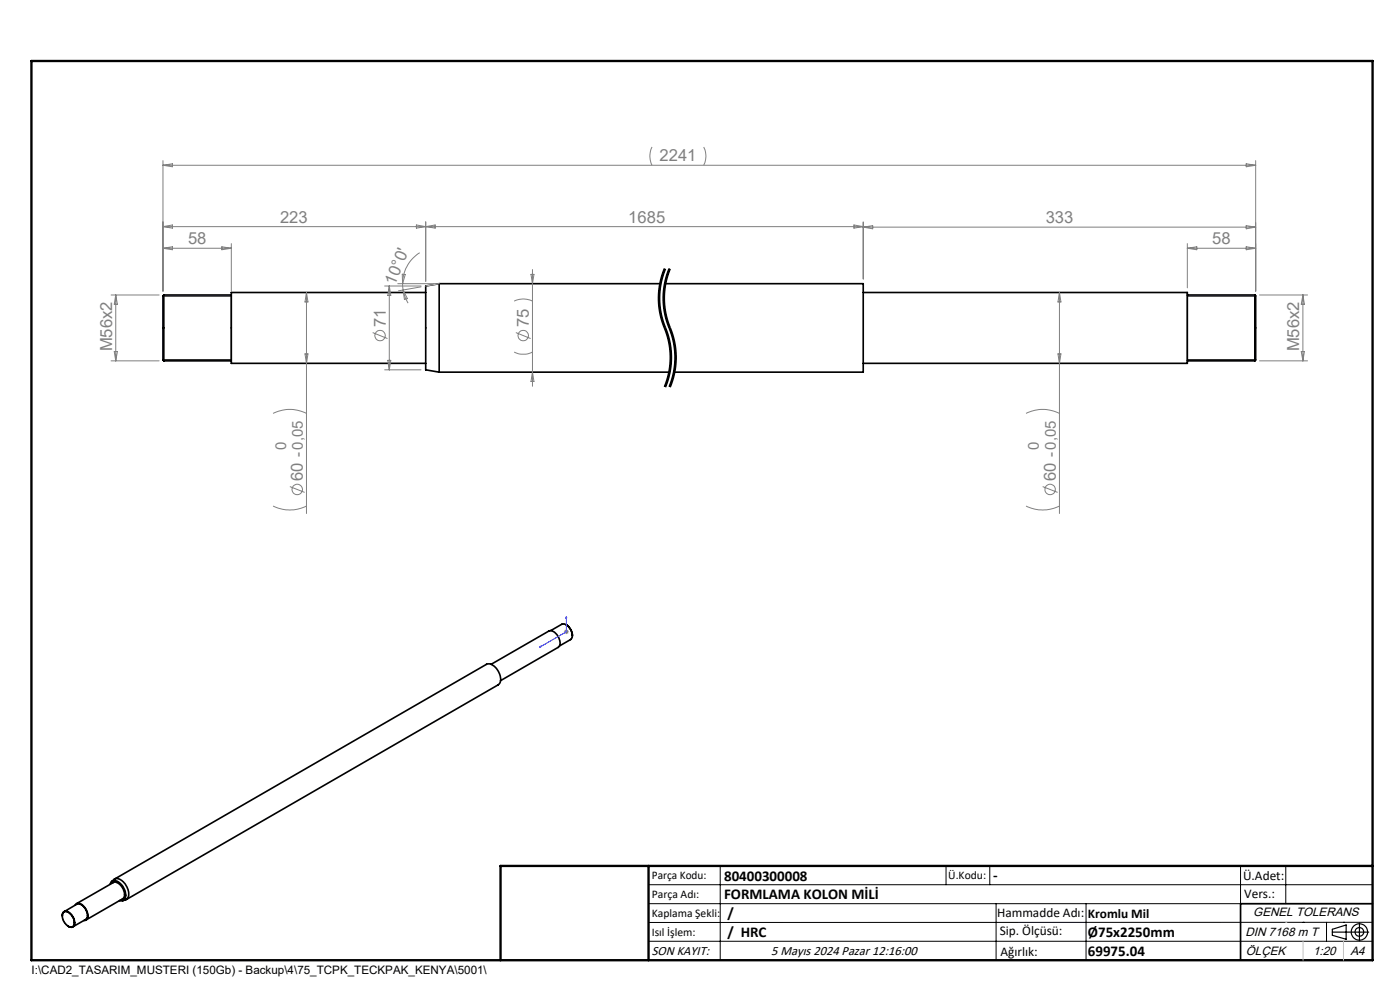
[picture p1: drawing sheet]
<svg xmlns="http://www.w3.org/2000/svg" width="297mm" height="210mm" viewBox="0 0 297 210" stroke-linecap="round" stroke-linejoin="round" font-family="sans-serif">
<g fill="none" stroke="#000" stroke-width=".35">
<path d="M34.7 62.6a3.2 3.2 0 0 0-.1 2.1v9.7a3.2 3.2 0 0 0 .1 2.1M34.7 62.6v13.9M34.7 62.6h14.4M34.7 76.5h14.4M90.3 62h-41.2v15.1h41.2M93.2 60.2v18.7M93.2 60.2l-2.9 .5v17.7l2.9 .5M93.2 60.2h46.9M93.2 78.9h48.8M141.1 60.2h42v18.7h-40.1M183.1 62h68.8v15.1h-68.8M251.9 62.6h14.3"/>
<path d="M251.9 76.5h14.3M266.2 62.6v13.9M266.2 62.6a3.2 3.2 0 0 1 .2 2.1v9.7a3.2 3.2 0 0 1-.2 2.1M116.8 133.8l2.4-1.4a2.17 2.17 0 0 1 2.2 2.2v.2M120.1 132.5l.6 .5 .4 .7 .3 1.1M121.4 134.8l-.3 .8-2.4 1.4M121.4 134.8h.1M104.2 140.9l12.2-7a2.03 2.03 0 0 1 2.3 1.8l.1 .5a1.05 1.05 0 0 1-.4 1.1l-12.2 7.1M13.2 194.3a.86 .86 0 0 1 .6-1 .86 .86 0 0 1 1 .4 2.26 2.26 0 0 1 .8 2.8 .82 .82 0 0 1-1.1 0M13.4 193.5a1.31 1.31 0 0 1 1.9 .8 1.56 1.56 0 0 1 0 2.3 2.22 2.22 0 0 1-2.1-2.3zM13.6 193.4l2.7-1.6a2.11 2.11 0 0 1 2.2 2l.1 .2a1.01 1.01 0 0 1-.4 1l-2.7 1.6M15.9 192a1.15 1.15 0 0 1 2 .4 2.12 2.12 0 0 1 .4 2.7l-.5 .2"/>
<path d="M16.2 191.7l7.8-4.5a1.89 1.89 0 0 1 2.1 1.4l.3 1a1.05 1.05 0 0 1-.4 1.1l-7.8 4.4M23.4 187.6a1.06 1.06 0 0 1 .8-.8 1.06 1.06 0 0 1 1.1 .4 2.92 2.92 0 0 1 1.1 3.6 .83 .83 0 0 1-1 .2M23.7 187l.5-.4a1.77 1.77 0 0 1 2.3 .8 2.61 2.61 0 0 1 .4 3.3l-.9 .4M24.3 186.5l78.9-45.6a2.27 2.27 0 0 1 2.6 1.6 2.11 2.11 0 0 1-.1 2.8l-78.9 45.5M291.2 191.7h-28v12"/>
</g>
<g fill="none" stroke="#808080" stroke-width=".21">
<path d="M34.6 34.1v27.7M34.6 35.1l2-.4v.7zM34.6 35.1h231.8M138.3 31.2a4.3 4.3 0 0 0 0 3.9M149.3 31.2a4.3 4.3 0 0 1 0 3.9M264.4 34.7l2 .4-2 .3zM266.4 34.1v27.7M34.6 52.7h14.5M34.6 52.7l2-.4v.7zM34.6 48.1h148.5M34.6 48.1l2-.4v.7zM47.1 52.3l2 .4-2 .3z"/>
<path d="M49.1 51.7v10.1M85.3 58.2h.7l-.6 2zM88.3 47.7l2 .4-2 .3zM89 53.6a7.7 7.7 0 0 0-3.6 6.6M90.3 48.1l2-.4v.7zM90.3 47.1v12.6M112.6 58.2h.7l-.3 2zM113 57.2v24.7M181.2 47.7l1.9 .4-1.9 .3zM183.1 47.1v12.1M183.1 48.2h83.3M183.1 48.2l2-.3v.6z"/>
<path d="M251.9 52.7h14.5M251.9 51.7v9.4M251.9 52.7l2-.4v.7zM264.4 52.3l2 .4-2 .3zM264.4 47.9l2 .3-2 .3zM23.6 76.5h10.2M23.6 62.6h10.2M24.2 74.6h.7l-.3 1.9zM24.6 62.6v13.9M24.6 62.6l.3 1.9h-.7zM64.7 75.1h.6l-.3 2zM65 62l.3 2.1h-.6z"/>
<path d="M65 62v46.9M79.1 70.5l3.1 1.3M81.6 60.7h7.7M81.6 78.4h7.7M82.3 76.4h.6l-.3 2zM82.6 60.7v17.7M82.6 60.7l.3 2h-.6zM84.4 60.2h7.7M85.4 60.2l.1 1.3M85.5 61.5l.4 1.5 .7 1.3M85.5 61.5l.9 1.9-.6 .1zM89.3 60.8l-4.8 .9"/>
<path d="M109.1 74.7a4.3 4.3 0 0 0 3.9 0M109.1 63.9a4.3 4.3 0 0 1 3.9 0M109.4 70.5l3.2 1.3M113 78.9l.3 2h-.7zM224.4 75.1h.7l-.3 2zM224.8 62v46.9M224.8 62l.3 2.1h-.7zM267.2 76.5h10.2M267.2 62.6h10.2M276 74.6h.7l-.3 1.9zM276.4 62.6l.3 1.9h-.7zM276.4 62.6v13.9"/>
<path d="M57.9 87.7a7.8 7.8 0 0 1 7.1 0M217.7 87.7a7.8 7.8 0 0 1 7.1 0M57.9 107.3a7.8 7.8 0 0 0 7.1 0M61.5 103.2l3.1 1.2M217.7 107.3a7.8 7.8 0 0 0 7.1 0M221.2 103.2l3.2 1.2M119.6 134h1.1M119.8 133.7l.7 .7M120.2 133.5v1M120.5 133.7l-.7 .7"/>
<circle cx="80.6" cy="71.2" r="1.09"/>
<circle cx="111" cy="71.2" r="1.1"/>
<circle cx="63.1" cy="103.8" r="1.1"/>
<circle cx="222.8" cy="103.8" r="1.11"/>
</g>
<g fill="none" stroke="#000" stroke-width=".21">
<path d="M140 59.7l-.3 1.8M140.7 57.5l-.7 2.2M140.9 56.9l-.2 .6M141 59.7l-.3 1.8M141.1 57a16.9 16.9 0 0 0 .4 13.6 16.3 16.3 0 0 1-.4 11.5M141.2 57.1a16.1 16.1 0 0 0-1 8.5M141.9 56.9l-.9 2.8M142.1 57a16.9 16.9 0 0 0 .4 13.6 16.3 16.3 0 0 1-.4 11.5M142.2 57.1a16.1 16.1 0 0 0-1 8.5M34.6 62.8h14.5M34.6 76.3h14.5M139.7 61.5a16.5 16.5 0 0 0 1 7.6"/>
<path d="M140.2 65.6l.3 1.7M140.5 67.3l.3 1.1M140.7 69.1l1.1 3.3M140.7 61.5a16.9 16.9 0 0 0 1.4 8.7M140.8 68.4l.3 .8M141.1 69.2l.1 .3zM141.2 65.6l.3 1.7M141.2 69.5l.6 1.6M141.5 67.3l.3 1.1M141.8 72.4l.3 3.4M141.8 79.3l-.9 2.7M141.8 68.4l1 2.7"/>
<path d="M141.8 71.1l.5 2.4 .2 2.3M142.1 70.1l.7 2.3M142.1 76.4l-.3 2.9M142.1 75.8v.6M142.5 75.8a16.5 16.5 0 0 1-1.3 6.4M142.8 72.4l.3 3.4M142.8 79.3l-.7 2.2M142.8 71.1l.3 1.2M143.1 79.3l-.9 2.9M143.1 72.3l.4 3.5M143.1 76.4l-.3 2.9M143.1 75.8v.6"/>
<path d="M143.5 75.8l-.4 3.5M251.9 62.8h14.5M251.9 76.3h14.5M142.1 81.5l-.2 .5M119.2 132.5a1.94 1.94 0 0 1 2.2 1.8v.3a.88 .88 0 0 1-.4 1M13.5 193.5a1.36 1.36 0 0 1 1.8 .8 1.51 1.51 0 0 1-.1 2.3 2.31 2.31 0 0 1-1.9-2.6zM137.6 187.7h153.6M137.6 191.7h153.6M137.6 199.7h153.6M152.8 183.7v20M200.7 183.7v4M210 183.7v4"/>
<path d="M211.3 191.7v12M230.4 191.7v12M263.2 183.7v20M272.8 183.7v8M276.4 195.6h.1M281.4 195.6v4.1M285 195.6h.1M291.2 195.6l-153.6 .1"/>
</g>
<g fill="none" stroke="#000" stroke-width=".25">
<path d="M49.1 62.6v13.9M251.9 62.6v13.9M251.9 76.5h.1M282.6 197.7h7.8M282.6 197.1l3-.9v3l-3-.8zM288.4 195.8v3.8M106.2 203.7h185"/>
<circle cx="288.4" cy="197.7" r="1.74"/>
<circle cx="288.4" cy="197.7" r=".93"/>
</g>
<path d="M141.1 57a16.3 16.3 0 0 0 0 12.5M142.1 57a16.3 16.3 0 0 0 0 12.5M141.1 69.5a16.3 16.3 0 0 1 0 12.6M142.1 69.5a16.3 16.3 0 0 1 0 12.6" fill="none" stroke="#000" stroke-width=".21" stroke-dasharray="6.3 1.3 1.3 1.3" stroke-dashoffset="1.8" stroke-linecap="butt"/>
<path d="M114.5 137.3l.3-.3v.2zM120.2 130.8v.2l-.1 .1zM120.2 130.8v3.2l-5.7 3.3" fill="none" stroke="#00f" stroke-width=".21"/>
<path d="M6.7 12.9h284.5v190.8h-284.5zM137.6 183.7v20M291.2 183.7h-185v20" fill="none" stroke="#000" stroke-width=".5"/>
<path d="M93.2 60.2l-2.9 .5M276.4 199.7v4M285 199.7v4" fill="none" stroke="#c0c0c0" stroke-width=".21"/>
<path d="M272.8 195.6h.1" fill="none" stroke="#c0c0c0" stroke-width=".25"/>
<path d="M120.2 130.8v.2l-.1 .1zM114.5 137.3l.3-.3v.2z" fill="#00f"/>
<g font-size="3.5" fill="#808080">
<text x="139.9" y="34.3">2241</text>
<text x="59.4" y="47.3">223</text>
<text x="133.3" y="47.3">1685</text>
<text x="221.8" y="47.4">333</text>
<text x="39.9" y="51.8">58</text>
<text x="257.2" y="51.9">58</text>
<text x="83.8" y="60.6" transform="rotate(-68 83.8 60.6)">10°0'</text>
<text x="81.8" y="69.3" transform="rotate(-90 81.8 69.3)">71</text>
<text x="112.2" y="69.3" transform="rotate(-90 112.2 69.3)">75</text>
<text x="23.8" y="74.5" transform="rotate(-90 23.8 74.5)">M56x2</text>
<text x="275.6" y="74.5" transform="rotate(-90 275.6 74.5)">M56x2</text>
<text x="64.3" y="102" transform="rotate(-90 64.3 102)">60 -0,05</text>
<text x="224" y="102" transform="rotate(-90 224 102)">60 -0,05</text>
</g>
<g font-size="3.2" fill="#808080">
<text x="60.7" y="95.4" transform="rotate(-90 60.7 95.4)">0</text>
<text x="220.4" y="95.4" transform="rotate(-90 220.4 95.4)">0</text>
</g>
<g font-size="3.2">
<text x="153.6" y="186.8">80400300008</text>
<text x="153.6" y="190.8">FORMLAMA KOLON MİLİ</text>
<text x="210.7" y="186.6">-</text>
<text x="154.3" y="194.8">/</text>
<text x="154.3" y="198.8">/ HRC</text>
<text x="230.8" y="198.7">Ø75x2250mm</text>
<text x="230.8" y="202.8">69975.04</text>
</g>
<g font-size="2.8">
<text x="263.7" y="186.7">Ü.Adet:</text>
<text x="263.9" y="190.5">Vers.:</text>
<text x="211.5" y="194.5">Hammadde Adı:</text>
<text x="230.8" y="194.7">Kromlu Mil</text>
<text x="138.3" y="202.6">SON KAYIT:</text>
<text x="163.6" y="202.6">5 Mayıs 2024 Pazar 12:16:00</text>
<text x="212.1" y="198.4">Sip. Ölçüsü:</text>
<text x="212.2" y="202.7">Ağırlık:</text>
</g>
<g font-size="2.6">
<text x="265.9" y="194.4">GENEL TOLERANS</text>
<text x="264.2" y="198.5">DIN 7168 m T</text>
<text x="264.3" y="202.6">ÖLÇEK</text>
<text x="278.5" y="202.6">1:20</text>
<text x="286.5" y="202.6">A4</text>
</g>
<g font-size="2.5">
<text x="138.3" y="186.4">Parça Kodu:</text>
<text x="138.3" y="190.5">Parça Adı:</text>
<text x="201.2" y="186.5">Ü.Kodu:</text>
<text x="138.3" y="194.5">Kaplama Şekli:</text>
<text x="138.3" y="198.6">Isıl İşlem:</text>
<text x="6.7" y="206.7">I:\CAD2_TASARIM_MUSTERI (150Gb) - Backup\4\75_TCPK_TECKPAK_KENYA\5001\</text>
</g>
</svg>
